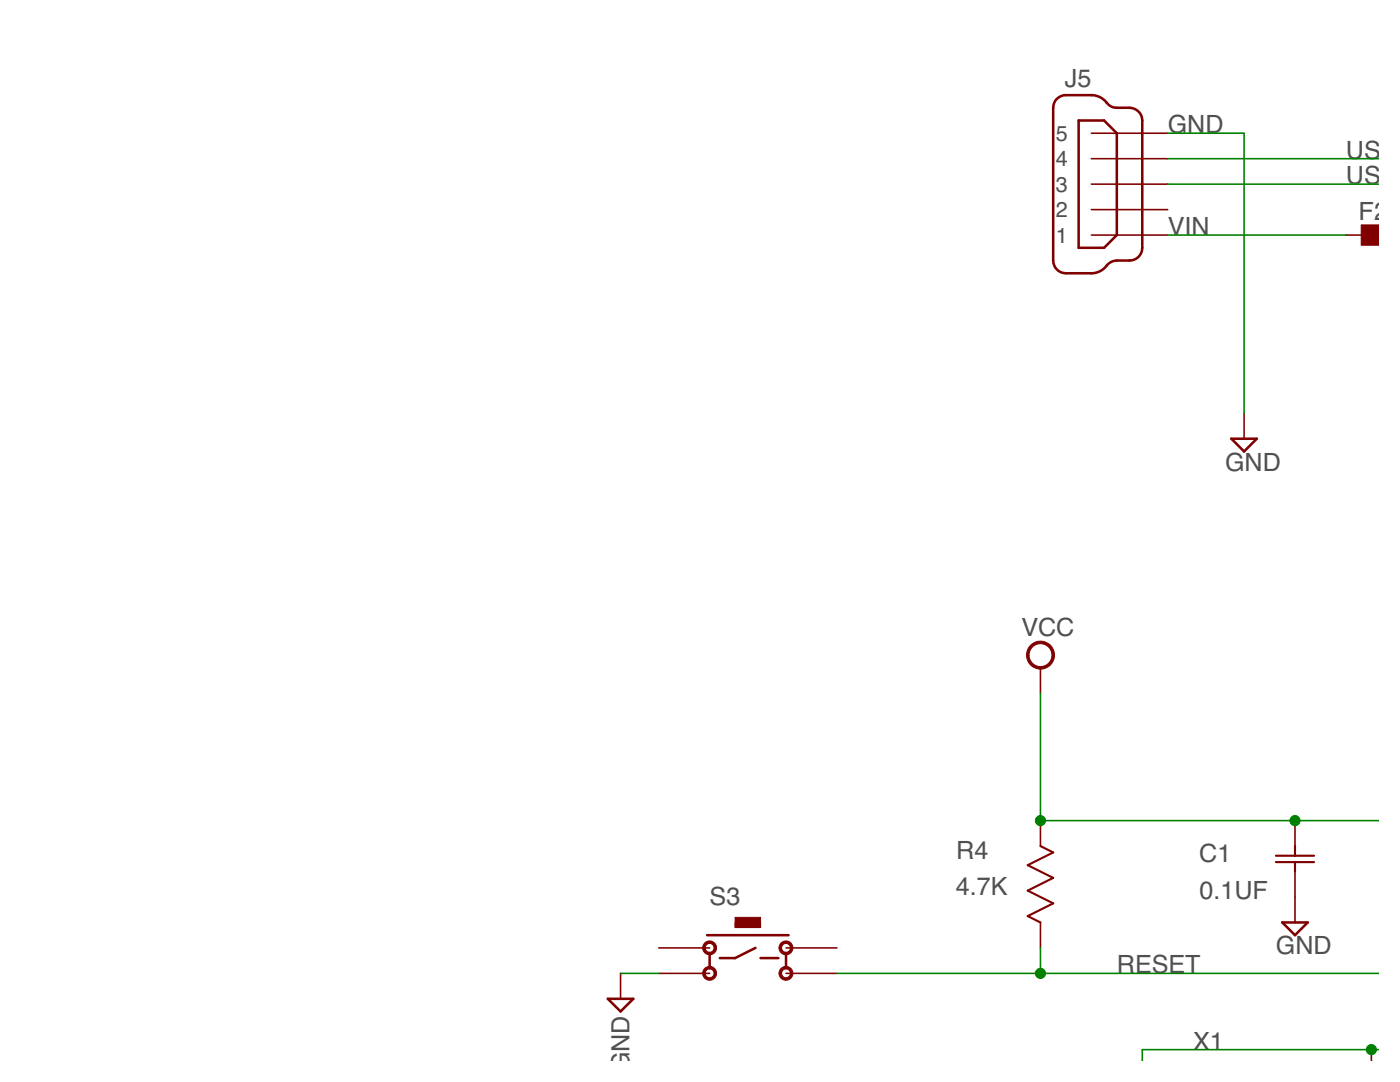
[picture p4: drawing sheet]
<svg xmlns="http://www.w3.org/2000/svg" width="279mm" height="216mm" viewBox="0 0 279 216" stroke-linecap="round" stroke-linejoin="round" font-family="sans-serif">
<g fill="#800000" stroke="#800000" stroke-width=".2">
<path d="M205.5 128.9a2.8 2.8 0 0 1 4.5 .3 2.8 2.8 0 0 1-1.6 4.2 2.8 2.8 0 0 1-3.5-2.7h.5a2.29 2.29 0 0 1 3.2-2.1 2.29 2.29 0 0 1 .4 3.9 2.29 2.29 0 0 1-3.6-1.4v-.4h-.5a2.98 2.98 0 0 1 .6-1.8z" fill-rule="evenodd"/>
<path d="M140.6 193.2a1.39 1.39 0 0 1 2.2 .3 1.39 1.39 0 0 1-.8 2 1.39 1.39 0 0 1-1.8-1.3h.5a.89 .89 0 0 1 1.3-.7 .89 .89 0 0 1 .2 1.4 .89 .89 0 0 1-1.4-.5l-.1-.2h-.5z" fill-rule="evenodd"/>
<path d="M155.9 188.2a1.39 1.39 0 0 1 2.2 .2 1.39 1.39 0 0 1-.9 2.1 1.39 1.39 0 0 1-1.7-1.4h.5a.89 .89 0 0 1 1.3-.7 .89 .89 0 0 1 .1 1.5 .89 .89 0 0 1-1.4-.5v-.3h-.5z" fill-rule="evenodd"/>
<path d="M155.9 193.2a1.39 1.39 0 0 1 2.2 .3 1.39 1.39 0 0 1-.9 2 1.39 1.39 0 0 1-1.7-1.3h.5a.89 .89 0 0 1 1.3-.7 .89 .89 0 0 1 .1 1.4 .89 .89 0 0 1-1.4-.5v-.2h-.5z" fill-rule="evenodd"/>
<path d="M140.6 188.2a1.39 1.39 0 0 1 2.2 .2 1.39 1.39 0 0 1-.8 2.1 1.39 1.39 0 0 1-1.8-1.4h.5a.89 .89 0 0 1 1.3-.7 .89 .89 0 0 1 .2 1.5 .89 .89 0 0 1-1.4-.5l-.1-.3h-.5z" fill-rule="evenodd"/>
</g>
<g fill="none" stroke="#800000" stroke-width=".32">
<path d="M217.8 36.7h15.2M217.8 31.7h15.2M217.8 26.6h15.2M217.8 46.9h15.2M217.8 41.8h15.2M268.6 46.9h5.1M248.3 82.5v5M207.6 133.3v5M207.6 163.7v5.1M258.4 163.7v5.1M258.4 173.9v10.2M123.8 194.2v5.1"/>
<path d="M131.5 189.1h10.1M131.5 194.2h10.1M156.9 189.1h10.1M156.9 194.2h10.1M207.6 184.1v5M273.7 209.4v2.4"/>
</g>
<path d="M207.6 168.8l2.6 1.3-5.1 2.5 5.1 2.6-5.1 2.5 5.1 2.6-5.1 2.5 2.5 1.3M254.6 172h7.7M254.6 170.8h7.7M258.4 168.8v2M258.4 172v1.9" fill="none" stroke="#800000" stroke-width=".42"/>
<path d="M210.8 19.9l.3-.3a2.47 2.47 0 0 1 1.6-.6h5.1a4 4 0 0 1 3.3 1.8l.7 .5 .7 .2h2.9a2.58 2.58 0 0 1 2.6 2.5v25.4a2.54 2.54 0 0 1-2.6 2.6h-2.9l-.7 .3-.7 .4a4 4 0 0 1-3.3 1.8h-5.1a2.54 2.54 0 0 1-2.5-2.5v-30.5l.2-.9zM215.3 24h5l2.6 2.6v20.3l-2.6 2.5h-5zM245.7 87.5h5.1l-2.5 2.6zM121.3 199.3h5.1l-2.6 2.5zM141.1 186.6h16.3M141.6 190.2v3M150.8 189.1l-4.1 2.1h-3M151.8 191.2h3.5M156.9 190.2v3M255.9 184.1h5.1l-2.6 2.5z" fill="none" stroke="#800000" stroke-width=".51"/>
<g fill="#800000" stroke="#800000" stroke-width=".2">
<path d="M271.7 44.9h3.6v4h-3.6z"/>
<path d="M146.7 184.1h5.1v1h-5.1z"/>
<path d="M146.7 183h5.1v2.1h-5.1z"/>
</g>
<path d="M233 26.6h15.3v55.9M233 31.7h42.3M233 36.7h42.3M233 46.9h35.6M207.6 138.3v25.4h67.7M123.8 194.2h7.7M167 194.2h108.3M207.6 189.1v5.1M275.3 209.4h-47.3v2.4" fill="none" stroke="#008000" stroke-width=".32"/>
<g fill="#008000" stroke="#008000" stroke-width=".2">
<circle cx="207.6" cy="163.7" r="1.02"/>
<circle cx="258.4" cy="163.7" r="1.02"/>
<circle cx="207.6" cy="194.2" r="1.02"/>
<circle cx="273.7" cy="209.4" r="1.02"/>
</g>
<g font-size="5" fill="#505050">
<text x="212.5" y="17.5">J5</text>
<text x="233.1" y="26.6">GND</text>
<text x="268.6" y="31.7">USB_</text>
<text x="268.6" y="36.8">USB_</text>
<text x="233.1" y="46.9">VIN</text>
<text x="271.1" y="43.9">F2</text>
<text x="244.5" y="93.9">GND</text>
<text x="203.8" y="126.9">VCC</text>
<text x="190.8" y="171.4">R4</text>
<text x="239.3" y="171.9">C1</text>
<text x="190.7" y="178.7">4.7K</text>
<text x="239.4" y="179.4">0.1UF</text>
<text x="141.6" y="180.5">S3</text>
<text x="254.6" y="190.4">GND</text>
<text x="222.9" y="194.2">RESET</text>
<text x="238.1" y="209.5">X1</text>
<text x="125.6" y="213.8" transform="rotate(-90 125.6 213.8)">GND</text>
</g>
<g font-size="4.3" fill="#505050">
<text x="210.7" y="28.1">5</text>
<text x="210.7" y="33.2">4</text>
<text x="210.7" y="38.3">3</text>
<text x="210.7" y="43.4">2</text>
<text x="210.7" y="48.4">1</text>
</g>
</svg>
